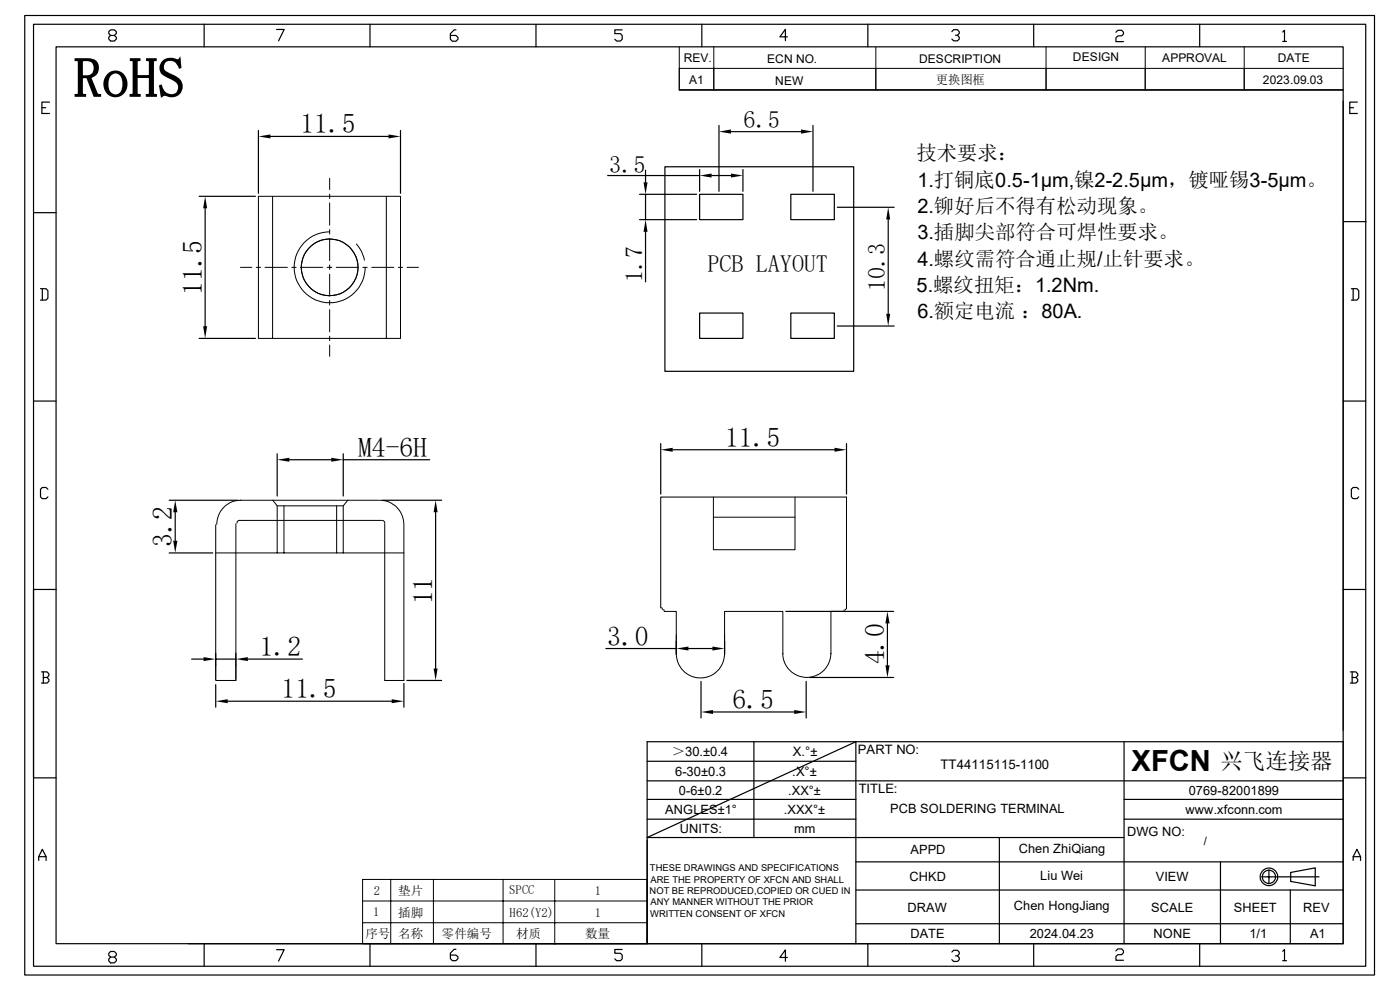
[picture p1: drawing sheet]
<svg xmlns="http://www.w3.org/2000/svg" width="297mm" height="210mm" viewBox="0 0 297 210" stroke-linecap="round" stroke-linejoin="round" font-family="sans-serif">
<g fill="none" stroke="#000" stroke-width=".25">
<path d="M5.2 3.3h286.4v203.5h-286.4zM7.1 5.1h282.6v199.9h-282.6zM11.9 9.9h273v190.3h-273zM23.5 7.5l-.4-.4v-.4l.4-.4h.8l.4 .4v.4l-.4 .4h-.8l-.4 .4v.4l.4 .4h.8l.4-.4v-.4l-.4-.4M43.3 5.1v4.8M58.7 6.2h1.6l-1.2 2.5M78.5 5.1v4.8M96.7 6.3h-.3l-.9 .8v1.2l.5 .4h.7l.5-.4v-.4l-.5-.4h-1.2M113.7 5.1v4.8M132 6.3h-1.6v.8h1.2l.4 .4v.8l-.4 .4h-.8l-.4-.4M148.9 5.1v4.8M167 7.8h-1.6l1.2-1.6v2.4"/>
<path d="M184.1 5.1v4.8M201.9 6.7l.4-.4h.8l.4 .4v.4l-.4 .4h-.4M203.1 7.5l.4 .4v.4l-.4 .4h-.8l-.4-.4M219.3 5.1v4.8M236.7 6.8l.5-.4h.8l.3 .4v.4l-.3 .4h-.8l-.5 .4v.8h1.6M254.5 5.1v4.8M272.1 6.8l.4-.4v2.4M272.1 8.8h.8M8.9 22.8h.8M10.5 21.7h-1.6v2.4h1.6M54.8 27.7v13.3M57.4 28.9h25"/>
<path d="M85 27.7v13.3M128.9 37.2h19.5M136.9 36.1v2.6M141.1 35.4h40v43.4h-40zM148.4 36v4.6M151 37.2h4.1M152.5 26.6v14M155.1 27.9h14.8M157.6 36v4.6M172.5 26.6v14M284.9 21.4v133.5M286.3 22.8h.8"/>
<path d="M288 21.7h-1.7v2.4h1.7M7.1 45.1h4.8M42.2 41.6h12M43.5 44.2v25M135.7 41.2h12.1M135.7 46.6h12.1M136.9 41.2v5.4M136.9 49.2v10.6M148.4 41.2h9.2v5.4h-9.2zM167.8 41.2h9.2v5.4h-9.2zM177.6 44h12.1M188.4 46.6v20"/>
<path d="M285.1 47h4.7M8.6 61.2h1.2l.4 .5v1.5l-.4 .5h-1.2M9 61.2v2.5M42.2 71.8h12M148.4 66.4h9.2v5.4h-9.2zM167.8 66.4h9.2v5.4h-9.2zM177.6 69.2h12.1M286.7 61.2h1.2l.3 .5v1.5l-.3 .5h-1.2M287.1 61.2v2.5M7.1 85.1h4.8M58.8 96.3v8.9M61.4 97.5h8.9"/>
<path d="M72.8 96.3v8.9M72.8 97.5h18.3M140.2 94.1v10.7M142.7 95.4h34.3M179.6 94.1v10.7M284.9 85.1h4.8M10.2 103.8l-.4-.4h-.8l-.4 .4v1.6l.4 .4h.8l.4-.4M35.9 117.3h9.2M35.9 106.1h14.6M37.2 108.7v6M81.1 106.1h12.6M92.4 108.7v33.1"/>
<path d="M288.2 103.8l-.3-.4h-.8l-.4 .4v1.6l.4 .4h.8l.3-.4M11.9 125h-4.8v40h4.8M40.6 139.8h2.6M45.8 138.5v2.6M45.8 139.8h4.2M50 138.5v2.6M52.6 139.8h11.6M128.5 137.6h15M143.5 136v2.8M146 137.6h5.1M153.7 136v2.8M166.7 129.7h22.9"/>
<path d="M188.3 132.2v8.9M284.9 125h4.8M8.8 142.5h1.2l.4 .4v.4l-.4 .4M9.2 143.7h.8l.4 .4v.4l-.4 .4h-1.2M9.2 142.5v2.4M45.8 145.2v4.8M48.3 148.7h34.8M85.7 145v5M86.3 144.3h7.4M137.3 157.3h147.6v42.9h-147.6zM148.7 144.6v7.7M151.3 151h17.2"/>
<path d="M159.9 157.3v20.4M171 144.6v7.7M171.8 143.7h17.8M238.5 157.3v42.9M286.5 142.5h1.2l.3 .4v.4l-.3 .4M286.9 143.7h.8l.3 .4v.4l-.3 .4h-1.2M286.9 142.5v2.4M137.3 161.5h44.3M137.3 178.2v22h-97.3M137.3 165.6h147.6M137.3 169.6h44.3M137.3 173.8h44.3"/>
<path d="M212 177.7v22.5M238.5 169.6h46.4M238.5 173.8h46.4M238.5 177.7h-101.2l44.3-20.4v42.9M284.9 165h4.8M8.2 182.5v-.8l.8-1.5 .8 1.5v.8M8.2 181.7h1.6M137.3 186.5v13.7h-60.4M181.6 182.8h103.3M181.6 188.8h103.3M181.6 195.9h103.3M258.9 182.8v17.4"/>
<path d="M267.6 186h1.3M269 186h.3M269.2 184.5v1.2M269.2 185.9v.3M269.2 186.3v1.2M269.5 186h10.3M273.7 188.8v11.4M273.8 185.1l5.2-1v3.8l-5.2-.9zM287.1 182.5v-.8l.8-1.5 .7 1.5v.8M287.1 181.7h1.5M23.5 203l-.4-.4v-.3l.4-.5h.8l.4 .5v.3l-.4 .4h-.8l-.4 .4v.4l.4 .4h.8l.4-.4v-.4l-.4-.4M43.3 200.2v4.8"/>
<path d="M58.7 201.4h1.6l-1.2 2.5M78.5 200.2v4.8M96.7 201.4h-.3l-.9 .8v1.2l.5 .4h.7l.5-.4v-.4l-.5-.4h-1.2M113.7 200.2v4.8M132 201.4h-1.6v.8h1.2l.4 .4v.8l-.4 .4h-.8l-.4-.4M148.9 200.2v4.8M167 203.1h-1.6l1.2-1.6v2.4M184.1 200.2v4.8M201.9 202l.4-.4h.8l.4 .4v.3l-.4 .5h-.4M203.1 202.8l.4 .3v.5l-.4 .3h-.8l-.4-.3M219.3 200.2v4.8M236.7 201.7l.5-.4h.8l.3 .4v.4l-.3 .4h-.8l-.5 .4v.8h1.6"/>
<path d="M254.5 200.2v4.8M272.1 201.8l.4-.4v2.4M272.1 203.8h.8"/>
<circle cx="269.2" cy="186" r="1.4"/>
<circle cx="269.2" cy="186" r="1.86"/>
</g>
<g fill="none" stroke="#000" stroke-width=".21">
<path d="M144.1 9.9v9.2h140.8M144.1 14.5h140.8M151.4 9.9v9.2M185.8 10v9.1M221.9 9.9v9.2M243 9.9v9.2M263.9 9.9v9.2M69.9 37.8v2.4M51 56.7h2.4M54.4 56.7h.9M54.8 41.6h30.2v30.2h-30.2zM56.2 56.7h4.8"/>
<path d="M57.8 41.6v30.2M61.9 56.7h.9M63.8 56.7h4.7M69.4 56.7h1M69.9 49.2a7.5 7.5 0 0 0-7.5 7.5 7.5 7.5 0 0 0 7.5 7.5 7.5 7.5 0 0 0 7.6-7.5M69.9 41.2v.9M69.9 43v4.8M69.9 48.7v.9M69.9 50.6v4.7M69.9 56.2v1M69.9 58.2v4.6M71.3 56.7h4.7"/>
<path d="M75.6 51.8a6.8 6.8 0 0 1 1.7 3.4M77 56.7h.9M78.9 56.7h4.7M82 41.6v30.2M84.5 56.7h.9M86.4 56.7h2.4M69.9 63.7v1M69.9 65.7v4.7M69.9 71.3v.9M69.9 73.2v2.4M45.8 117.3h39.9M50 111.1v33.2h-4.2v-33"/>
<path d="M50.8 110.4l-.4 .2-.2 .4M50.8 110.4h30.1M51 106.1h29.4M51.1 106.1a5.1 5.1 0 0 0-5.1 5.1M57.9 106.1l.9 1.2h14l1-1.2M58.8 107.3v10M60.2 107.3v10M71.4 107.3v10M72.8 107.3v10M80.6 106.1a5.1 5.1 0 0 1 5.1 5.1M81 110.4a.58 .58 0 0 1 .6 .6M81.6 111.1v33.2h4.1v-33"/>
<path d="M151.3 105.4v11.2h17.4v-11.2M151.3 109.7h17.4M140.2 129v-23.6h39.4v23.6M140.4 128.8l.3 .6h.3M140.9 129.7h2.6v9a5.1 5.1 0 0 0 5.1 5.1 5.1 5.1 0 0 0 5.1-5.1v-9h12.4v9M143.5 134.6v3.9M153.7 134.6v3.9M166.1 138.6a5.1 5.1 0 0 0 5.1 5.1 5.1 5.1 0 0 0 5.1-5.1M178.9 129.7h-2.6v9M179.6 128.8a.58 .58 0 0 1-.6 .6M45.8 141v3.1M76.9 191.1h60.4"/>
<path d="M76.9 195.7h60.4M82.9 186.5v13.7M91.9 186.5v13.7M106.7 186.5v13.7M117.7 186.7v13.6M137.3 186.5h-60.4v13.7"/>
<circle cx="69.9" cy="56.7" r="6"/>
</g>
<g fill="#000">
<path d="M54.8 28.9l2.6-.4v.9zM82.4 28.5l2.6 .4-2.6 .5zM136.5 38.7h.9l-.5 2.5zM148.4 37.2l2.6-.4v.9zM155.1 36.8l2.5 .4-2.5 .5zM152.5 27.9l2.6-.4v.8zM169.9 27.5l2.6 .4-2.6 .4zM43.5 41.6l.4 2.6h-.8zM136.9 46.6l.5 2.6h-.9zM188.4 44l.4 2.6h-.8zM43.1 69.2h.8l-.4 2.6zM188 66.6h.8l-.4 2.6z"/>
<path d="M58.8 97.5l2.6-.4v.8zM70.3 97.1l2.5 .4-2.5 .4zM140.2 95.4l2.5-.4v.8zM177 95l2.6 .4-2.6 .4zM36.7 114.7h.9l-.4 2.6zM37.2 106.1l.4 2.6h-.9zM92.4 106.1l.4 2.6h-.8zM43.2 139.4l2.6 .4-2.6 .4zM50 139.8l2.6-.4v.8zM143.5 137.6l2.5-.5v.9zM151.1 137.1l2.6 .5-2.6 .4zM188.3 129.7l.4 2.5h-.9z"/>
<path d="M45.8 148.7l2.5-.4v.9zM83.1 148.3l2.6 .4-2.6 .5zM92 141.8h.8l-.4 2.5zM148.7 151l2.6-.4v.9zM168.5 150.6l2.5 .4-2.5 .5zM187.8 141.1h.9l-.4 2.6z"/>
</g>
<text font-size="11.8" x="15.6" y="20.6">RoHS</text>
<text font-size="6.2" x="240" y="163.6">XFCN</text>
<g font-size="5.8">
<text x="63.8" y="28.3">11.5</text>
<text x="42.9" y="62.6" transform="rotate(-90 42.9 62.6)">11.5</text>
<text x="153.8" y="94.8">11.5</text>
<text x="76" y="96.9">M4-6H</text>
<text x="36.5" y="116.1" transform="rotate(-90 36.5 116.1)">3.2</text>
<text x="91.7" y="128.2" transform="rotate(-90 91.7 128.2)">11</text>
<text x="128.8" y="136.9">3.0</text>
<text x="55.1" y="139.2">1.2</text>
<text x="187.6" y="140.9" transform="rotate(-90 187.6 140.9)">4.0</text>
<text x="59.7" y="148.1">11.5</text>
<text x="155.4" y="150.4">6.5</text>
</g>
<g font-size="5.1">
<text x="157.7" y="27.2">6.5</text>
<text x="129.2" y="36.6">3.5</text>
<text x="136.3" y="59.8" transform="rotate(-90 136.3 59.8)">1.7</text>
<text x="150.1" y="57.7">PCB LAYOUT</text>
<text x="187.8" y="61.8" transform="rotate(-90 187.8 61.8)">10.3</text>
</g>
<text font-size="4.8" x="258.9" y="163.1">兴飞连接器</text>
<text font-size="4.3" x="194.4" y="34">技术要求：</text>
<g font-size="4.2">
<text x="194.6" y="39.6">1.打铜底0.5-1µm,镍2-2.5µm，镀哑锡3-5µm。</text>
<text x="194.6" y="45.2">2.铆好后不得有松动现象。</text>
<text x="194.6" y="50.7">3.插脚尖部符合可焊性要求。</text>
<text x="194.6" y="56.3">4.螺纹需符合通止规/止针要求。</text>
<text x="194.4" y="61.9">5.螺纹扭矩：1.2Nm.</text>
<text x="194.6" y="67.5">6.额定电流 ：80A.</text>
</g>
<g font-size="2.8">
<text x="142.5" y="160.4">＞30.±0.4</text>
<text x="168.2" y="160.4">X.°±</text>
<text x="182" y="160">PART NO:</text>
<text x="143.2" y="164.5">6-30±0.3</text>
<text x="168.1" y="164.5">.X°±</text>
<text x="199.5" y="163.1">TT44115115-1100</text>
<text x="182.2" y="168.3">TITLE:</text>
</g>
<g font-size="2.7">
<text x="141.1" y="172.6">ANGLES±1°</text>
<text x="144" y="168.6">0-6±0.2</text>
<text x="166.3" y="172.6">.XXX°±</text>
<text x="167.2" y="168.6">.XX°±</text>
<text x="188.8" y="172.5">PCB SOLDERING TERMINAL</text>
<text x="251.5" y="172.6">www.xfconn.com</text>
<text x="252.2" y="168.6">0769-82001899</text>
<text x="144.2" y="176.7">UNITS:</text>
<text x="168.5" y="176.7">mm</text>
<text x="239.1" y="177.3">DWG NO:</text>
<text x="193.2" y="181.2">APPD</text>
<text x="216.1" y="181">Chen ZhiQiang</text>
<text x="79.3" y="189.8">2</text>
<text x="84.5" y="189.9">垫片</text>
<text x="108" y="189.6">SPCC</text>
<text x="126.2" y="189.8">1</text>
<text x="193" y="186.8">CHKD</text>
<text x="220.7" y="186.8">Liu Wei</text>
<text x="245.2" y="186.8">VIEW</text>
<text x="79.2" y="194.4">1</text>
<text x="84.5" y="194.5">插脚</text>
<text x="108.1" y="194.5">H62(Y2)</text>
<text x="126.2" y="194.4">1</text>
<text x="192.5" y="193.4">DRAW</text>
<text x="215.1" y="193.1">Chen HongJiang</text>
<text x="244.2" y="193.4">SCALE</text>
<text x="261.7" y="193.4">SHEET</text>
<text x="276.4" y="193.4">REV</text>
<text x="77.5" y="199">序号</text>
<text x="84.5" y="199">名称</text>
<text x="93.7" y="199">零件编号</text>
<text x="109.5" y="199">材质</text>
<text x="124.1" y="198.9">数量</text>
<text x="193.1" y="199">DATE</text>
<text x="218.4" y="199">2024.04.23</text>
<text x="244.7" y="199">NONE</text>
<text x="265" y="199">1/1</text>
<text x="277.9" y="199">A1</text>
</g>
<text font-size="2.6" x="198.5" y="17.7">更换图框</text>
<g font-size="2.5">
<text x="145.1" y="13.2">REV.</text>
<text x="146.2" y="17.7">A1</text>
<text x="162.7" y="13.3">ECN NO.</text>
<text x="195" y="13.3">DESCRIPTION</text>
<text x="227.6" y="13">DESIGN</text>
<text x="246.5" y="13.2">APPROVAL</text>
<text x="267.9" y="17.8">2023.09.03</text>
<text x="271.1" y="13.2">DATE</text>
<text x="164.5" y="18.1">NEW</text>
</g>
<text font-size="2.4" x="255.4" y="179.3">/</text>
<g font-size="2">
<text x="137.9" y="184.8">THESE DRAWINGS AND SPECIFICATIONS</text>
<text x="137.8" y="189.6">NOT BE REPRODUCED,COPIED OR CUED IN</text>
<text x="138" y="187.2">ARE THE PROPERTY OF XFCN AND SHALL</text>
<text x="137.9" y="194.5">WRITTEN CONSENT OF XFCN</text>
<text x="138" y="192.1">ANY MANNER WITHOUT THE PRIOR</text>
</g>
</svg>
